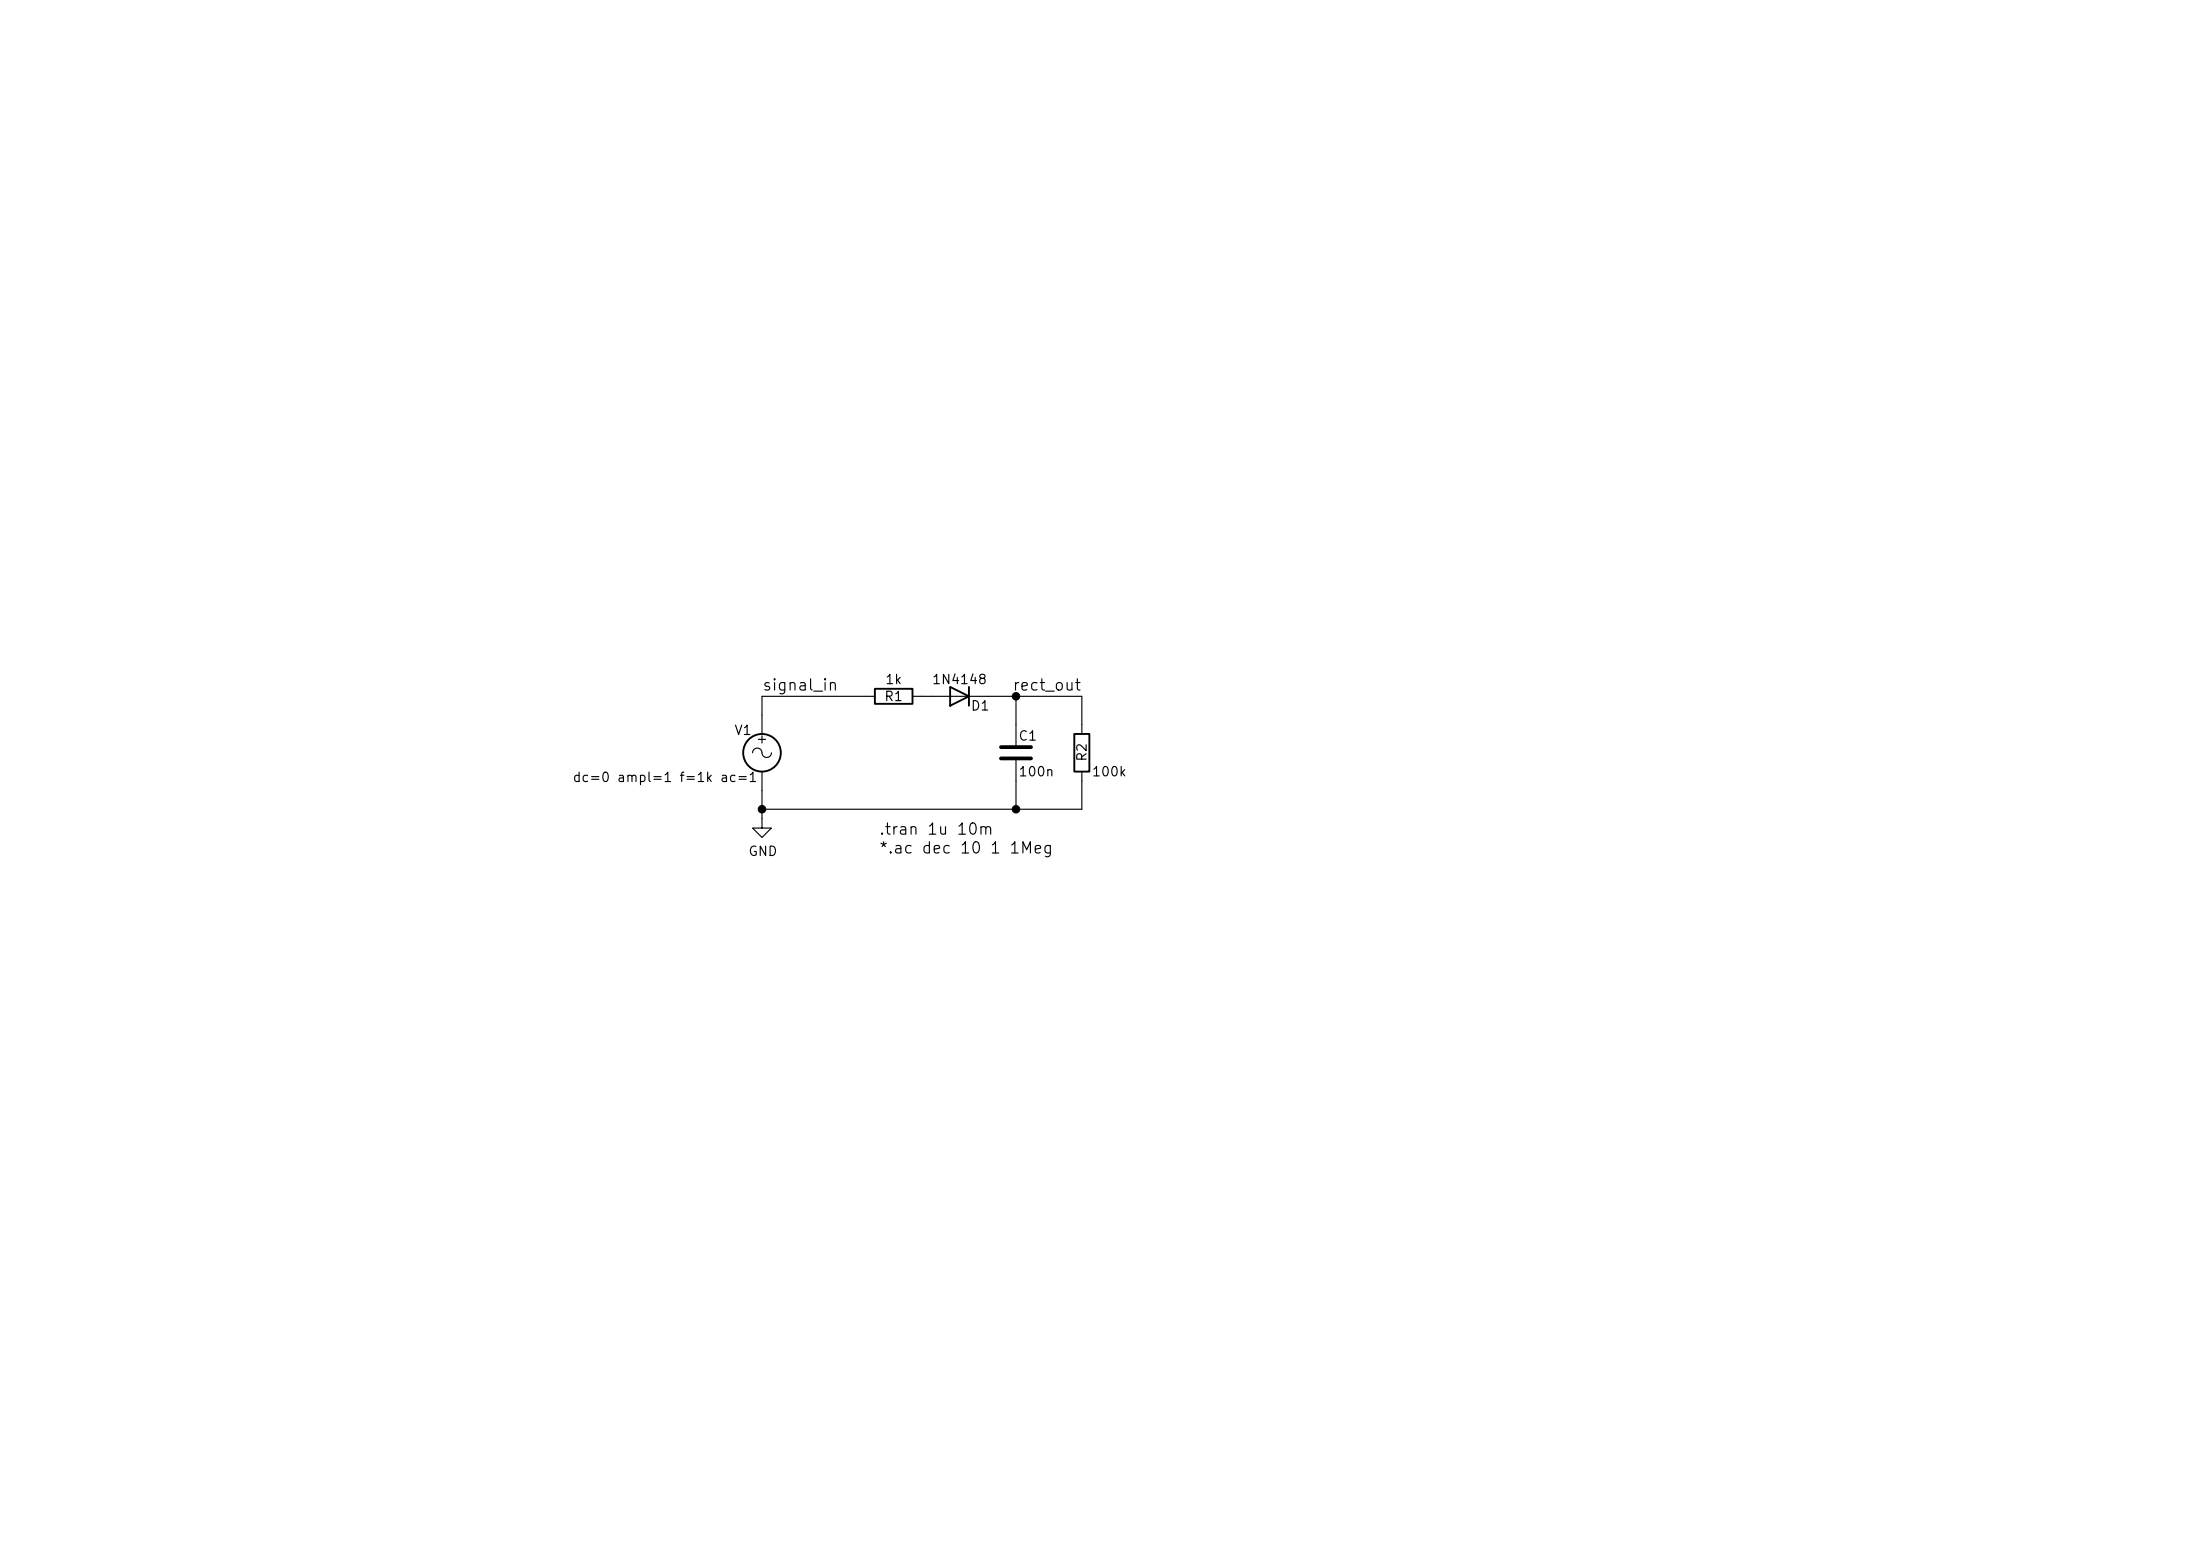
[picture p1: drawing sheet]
<svg xmlns="http://www.w3.org/2000/svg" width="297mm" height="210mm" viewBox="0 0 297 210" stroke-linecap="round" stroke-linejoin="round" font-family="sans-serif">
<g fill="none" stroke="#000" stroke-width=".25">
<path d="M118.1 93h5.1v2h-5.1zM128.3 92.7l2.5 1.3-2.5 1.3zM130.8 92.7v2.6M145 99.1h2.1v5h-2.1z"/>
<circle cx="102.9" cy="101.6" r="2.54"/>
</g>
<path d="M118.1 94h-15.2v5.1M123.2 94h22.8v5.1M137.2 94v6.6M101.6 101.6a.67 .67 0 0 1 .8-.6 .67 .67 0 0 1 .5 .8 .64 .64 0 0 0 .7 .4 .64 .64 0 0 0 .5-.6M102.9 104.1v7.7h1.2l-1.2 1.2-1.3-1.2h1.3M137.2 102.6v6.6M146 104.1v5.1h-43.1" fill="none" stroke="#000" stroke-width=".15"/>
<path d="M135.1 100.8h4.1M135.1 102.4h4.1" fill="none" stroke="#000" stroke-width=".51"/>
<g fill="#000" stroke="#000" stroke-width=".14">
<circle cx="137.2" cy="94" r=".51"/>
<circle cx="102.9" cy="109.2" r=".51"/>
<circle cx="137.2" cy="109.2" r=".51"/>
</g>
<g font-size="1.5">
<text x="102.8" y="93.6">signal_in</text>
<text x="136.6" y="93.6">rect_out</text>
<text x="118.6" y="113">.tran 1u 10m</text>
<text x="118.6" y="115.6">*.ac dec 10 1 1Meg</text>
</g>
<g font-size="1.3">
<text x="119.3" y="94.9">R1</text>
<text x="119.4" y="92.7">1k</text>
<text x="125.7" y="92.7">1N4148</text>
<text x="99" y="99.5">V1</text>
<text x="102" y="100.7">+</text>
<text x="131" y="96.2">D1</text>
<text x="137.4" y="100.3">C1</text>
<text x="77.2" y="105.9">dc=0 ampl=1 f=1k ac=1</text>
<text x="137.4" y="105.1">100n</text>
<text x="147" y="102.9" transform="rotate(-90 147 102.9)">R2</text>
<text x="147.3" y="105.1">100k</text>
<text x="100.9" y="115.8">GND</text>
</g>
</svg>
